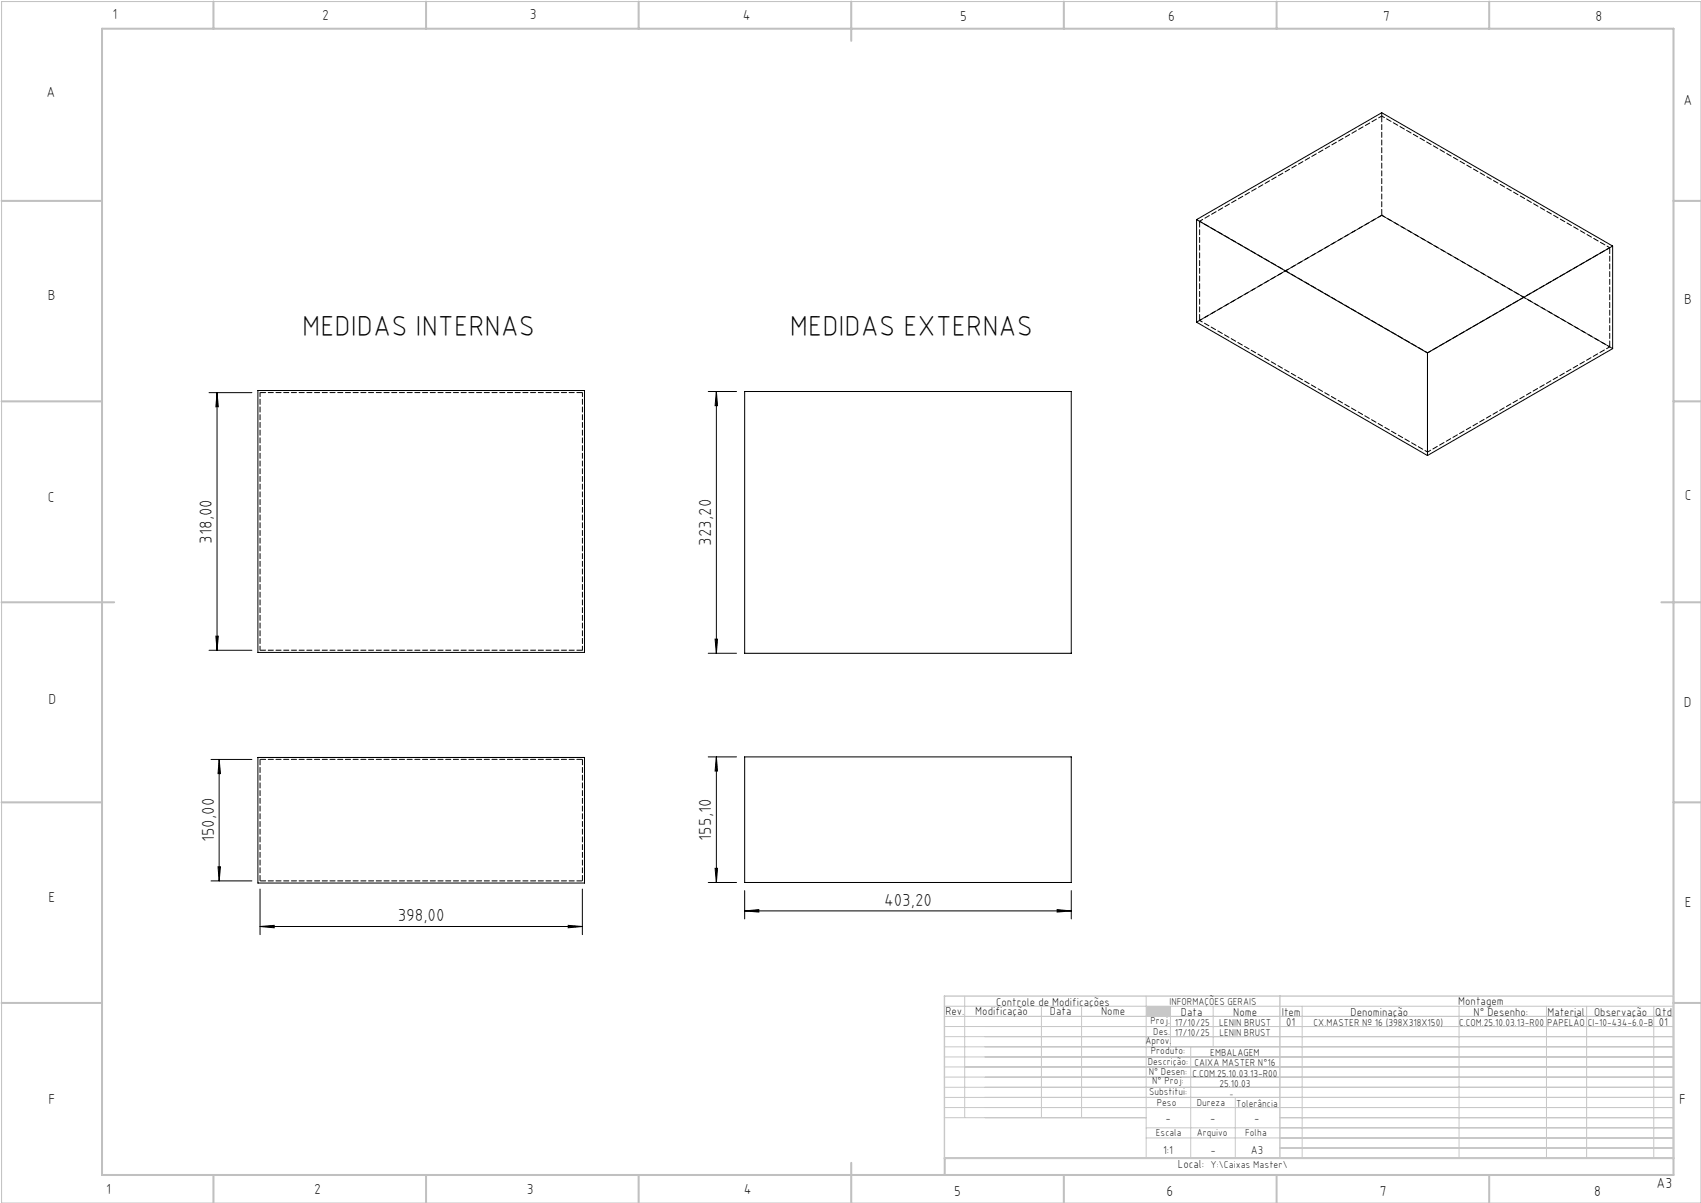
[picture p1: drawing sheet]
<svg xmlns="http://www.w3.org/2000/svg" width="420mm" height="297mm" viewBox="0 0 420 297" stroke-linecap="round" stroke-linejoin="round" font-family="sans-serif">
<path d="M.4 .4h419.6v296.6h-419.6z" fill="none" stroke="#c0c0c0" stroke-width=".25"/>
<g fill="none" stroke="#c0c0c0" stroke-width=".5">
<path d="M25.2 7.1h388v283h-388zM52.7 .4v6.7M105.2 .4v6.7M157.7 .4v6.7M210.2 .4v9.7M262.7 .4v6.7M315.2 .4v6.7M367.7 .4v6.7M.4 49.6h24.8M413.2 49.6h6.8M.4 99.1h24.8M413.2 99.1h6.8"/>
<path d="M.4 148.7h27.8M410.2 148.7h9.8M.4 198.1h24.8M413.2 198.1h6.8M.4 247.6h24.8M413.2 247.6h6.8M52.7 290.1v6.9M105.2 290.1v6.9M157.7 290.1v6.9M210.2 287.1v9.9M262.7 290.1v6.9M315.2 290.1v6.9"/>
<path d="M367.7 290.1v6.9M413.2 285.9h-179.9v4.2"/>
</g>
<g fill="none" stroke="#c3c8d2" stroke-width=".25">
<path d="M233.2 250.9h180M233.2 248.4h180M233.2 253.4h180M233.2 255.9h180M233.2 258.4h180M238.2 245.9v30M257.1 248.4v27.5M267.1 248.4v27.5M283 245.9v40M289 248.4v10M294 258.4v27.5M299.5 248.4v10"/>
<path d="M321.5 248.4v37.5M360.3 248.4v37.5M381.8 248.4v37.5M391.8 248.4v37.5M408.3 248.4v37.5M233.2 260.9h180M233.2 263.4h180M233.2 265.9h180M233.2 268.4h180M233.2 270.9h180M233.2 273.4h180M233.2 275.9h49.8"/>
<path d="M283 278.4h130.2M305 270.9v15M316 275.9h97.2M283 280.9h130.2M316 283.4h97.2"/>
</g>
<path d="M233.2 245.9h180v40h-180zM316 245.9v40" fill="none" stroke="#c3c8d2" stroke-width=".35"/>
<path d="M283 248.4h6v2.5h-6z" fill-rule="evenodd" fill="#c3c8d2"/>
<g fill="none" stroke="#000" stroke-width=".25">
<path d="M295.5 54.2v25.3l57 33M295.5 54.2l57 32.9M295.5 54.2l45.7-26.4 57 32.9M398.2 60.7l-45.7 26.4M398.2 60.7v25.4l-45.7 26.4M51.6 96.9h10.6M53.6 96.9l.3 3.5h-.6zM53.6 96.9v63.6M63.7 96.4h80.6v64.7h-80.6zM174.9 96.7h7M176.9 96.7l.3 3.5h-.6zM176.9 96.7v64.6"/>
<path d="M183.9 96.7h80.6v64.6h-80.6zM352.5 87.1v25.4M53.3 157.1h.6l-.3 3.4zM176.6 157.8h.6l-.3 3.5zM51.6 160.5h10.6M174.9 161.3h7M52.1 187.5h10.1M54.1 187.5l.3 3.5h-.6zM54.1 187.5v30M63.7 187h80.6v31h-80.6zM174.9 186.9h7M176.9 186.9l.3 3.5h-.6z"/>
<path d="M176.9 186.9v31M183.9 186.9h80.6v31h-80.6zM52.1 217.5h10.1M53.8 214h.6l-.3 3.5zM64.2 219.5v11.2M143.8 219.5v11.2M174.9 217.9h7M176.6 214.4h.6l-.3 3.5zM183.9 219.9v7M264.5 219.9v7M64.2 228.7l3.5-.2v.6zM64.2 228.7h79.6"/>
<path d="M140.3 228.5l3.5 .2-3.5 .4zM183.9 224.9l3.5-.3v.6zM183.9 224.9h80.6M261 224.6l3.5 .3-3.5 .3z"/>
</g>
<g fill="#000">
<path d="M53.3 157.1h.6l-.3 3.4zM53.6 96.9l.3 3.5h-.6zM176.6 157.8h.6l-.3 3.5zM176.9 96.7l.3 3.5h-.6z"/>
<path d="M54.1 187.5l.3 3.5h-.6zM53.8 214h.6l-.3 3.5zM176.9 186.9l.3 3.5h-.6zM176.6 214.4h.6l-.3 3.5z"/>
<path d="M64.2 228.7l3.5-.2v.6zM140.3 228.5l3.5 .2-3.5 .4zM183.9 224.9l3.5-.3v.6zM261 224.6l3.5 .3-3.5 .3z"/>
</g>
<path d="M64.2 96.9h79.6M143.8 160.5h-79.6M64.2 187.5v30M64.2 187.5h79.6M143.8 187.5v30M64.2 217.5h79.6" fill="none" stroke="#000" stroke-width=".25" stroke-dasharray="1.3 .6" stroke-dashoffset="-.1"/>
<path d="M143.8 96.9v63.6M64.2 160.5v-63.6" fill="none" stroke="#000" stroke-width=".25" stroke-dasharray="1.3 .6" stroke-dashoffset=".3"/>
<path d="M341.2 53.1h.1M341.2 53.1l-45.7 26.4M352.5 87.1h.1" fill="none" stroke="#000" stroke-width=".25" stroke-dasharray="1.3 .6"/>
<path d="M341.2 27.8v.8M341.2 28.6l-45 26M341.2 53.1l-45 26M352.5 87.1l45-26M352.5 111.6l45-26" fill="none" stroke="#000" stroke-width=".25" stroke-dasharray="1.3 .6" stroke-dashoffset=".4"/>
<path d="M296.2 54.6l56.3 32.5M296.2 79.1l56.3 32.5M397.5 61.1l-56.3-32.5M397.5 85.6l-56.3-32.5" fill="none" stroke="#000" stroke-width=".25" stroke-dasharray="1.3 .6" stroke-dashoffset=".5"/>
<path d="M398.2 86.1l-57-33" fill="none" stroke="#000" stroke-width=".25" stroke-dasharray="1.3 .6" stroke-dashoffset=".1"/>
<path d="M341.2 28.6v24.5M296.2 54.6v24.5M397.5 61.1v24.5" fill="none" stroke="#000" stroke-width=".25" stroke-dasharray="1.3 .6" stroke-dashoffset="-.2"/>
<g font-size="7.1">
<text x="74.6" y="82.9">MEDIDAS INTERNAS</text>
<text x="195" y="82.9">MEDIDAS EXTERNAS</text>
</g>
<g font-size="4.3">
<text x="52.3" y="134.2" transform="rotate(-90 52.3 134.2)">318,00</text>
<text x="175.6" y="134.7" transform="rotate(-90 175.6 134.7)">323,20</text>
<text x="52.8" y="208" transform="rotate(-90 52.8 208)">150,00</text>
<text x="175.6" y="207.5" transform="rotate(-90 175.6 207.5)">155,10</text>
<text x="98.2" y="227.4">398,00</text>
<text x="218.3" y="223.6">403,20</text>
</g>
<g font-size="3.6">
<text x="27.8" y="4.8">1</text>
<text x="79.5" y="4.9">2</text>
<text x="130.8" y="4.8">3</text>
<text x="183.4" y="4.9">4</text>
<text x="237.1" y="5.1">5</text>
<text x="288.4" y="5.2">6</text>
<text x="341.5" y="5.1">7</text>
<text x="394" y="5.2">8</text>
<text x="11.5" y="24">A</text>
<text x="415.7" y="25.8">A</text>
<text x="11.8" y="74.1">B</text>
<text x="415.8" y="75.1">B</text>
<text x="11.8" y="124">C</text>
<text x="416" y="123.5">C</text>
<text x="12" y="173.7">D</text>
<text x="415.8" y="174.7">D</text>
<text x="12" y="222.6">E</text>
<text x="416" y="223.9">E</text>
<text x="12" y="272.6">F</text>
<text x="414.6" y="272.6">F</text>
<text x="409" y="293.3">A3</text>
<text x="26.2" y="294.8">1</text>
<text x="77.6" y="294.8">2</text>
<text x="130.1" y="294.8">3</text>
<text x="183.7" y="294.7">4</text>
<text x="235.6" y="295.2">5</text>
<text x="288" y="295.2">6</text>
<text x="340.7" y="295.2">7</text>
<text x="393.6" y="295.2">8</text>
</g>
<g font-size="2.9">
<text x="240.8" y="250.6">Modificação</text>
<text x="259.2" y="250.6">Data</text>
<text x="271.9" y="250.6">Nome</text>
<text x="290.9" y="288.4">Local:</text>
</g>
<g font-size="2.8">
<text x="233.4" y="250.6">Rev.</text>
<text x="246" y="248.4">Controle de Modificações</text>
<text x="291.6" y="250.8">Data</text>
<text x="304.5" y="250.8">Nome</text>
<text x="316.5" y="250.9">Item</text>
<text x="333.5" y="250.9">Denominação</text>
<text x="360.1" y="248.2">Montagem</text>
<text x="363.9" y="250.8">N° Desenho:</text>
<text x="382.1" y="250.8">Material</text>
<text x="393.6" y="250.8">Observação</text>
<text x="408.7" y="250.9">Qtd</text>
<text x="317.6" y="253.3">01</text>
<text x="409.6" y="253.3">01</text>
<text x="287.7" y="276.9">-</text>
<text x="298.8" y="276.9">-</text>
<text x="309.7" y="276.9">-</text>
<text x="287.2" y="284.8">1:1</text>
<text x="298.9" y="284.8">-</text>
<text x="308.8" y="284.8">A3</text>
</g>
<g font-size="2.5">
<text x="288.7" y="248.2">INFORMAÇÕES GERAIS</text>
<text x="282.8" y="257.8">Aprov.</text>
<text x="284.1" y="252.9">Proj.</text>
<text x="284.8" y="255.4">Des.</text>
<text x="290.1" y="255.8">17/10/25</text>
<text x="290.1" y="253.3">17/10/25</text>
<text x="301" y="253.3">LENIN BRUST</text>
<text x="301.1" y="255.8">LENIN BRUST</text>
<text x="324.3" y="253.3">CX.MASTER Nº 16 (398X318X150)</text>
<text x="360.3" y="253.3">C.COM.25.10.03.13-R00</text>
<text x="382" y="253.3">PAPELÃO</text>
<text x="392" y="253.3">CI-10-434-6.0-B</text>
<text x="283.4" y="262.9">Descrição:</text>
<text x="284.2" y="260.3">Produto:</text>
<text x="294.9" y="263.3">CAIXA MASTER N°16</text>
<text x="298.8" y="260.7">EMBALAGEM</text>
<text x="283.7" y="265.4">N° Desen:</text>
<text x="284.5" y="267.7">N° Proj:</text>
<text x="294.4" y="265.9">C.COM.25.10.03.13-R00</text>
<text x="301.1" y="268.3">25.10.03</text>
<text x="283.7" y="270.4">Substitui:</text>
<text x="285.6" y="273">Peso</text>
<text x="295.5" y="273">Dureza</text>
<text x="305.2" y="273.3">Tolerância</text>
<text x="285.4" y="280.4">Escala</text>
<text x="295.5" y="280.4">Arquivo</text>
<text x="307.5" y="280.4">Folha</text>
<text x="298.9" y="288.4">Y:\Caixas Master\</text>
</g>
<text font-size="2.1" x="303.5" y="270.9">-</text>
</svg>
